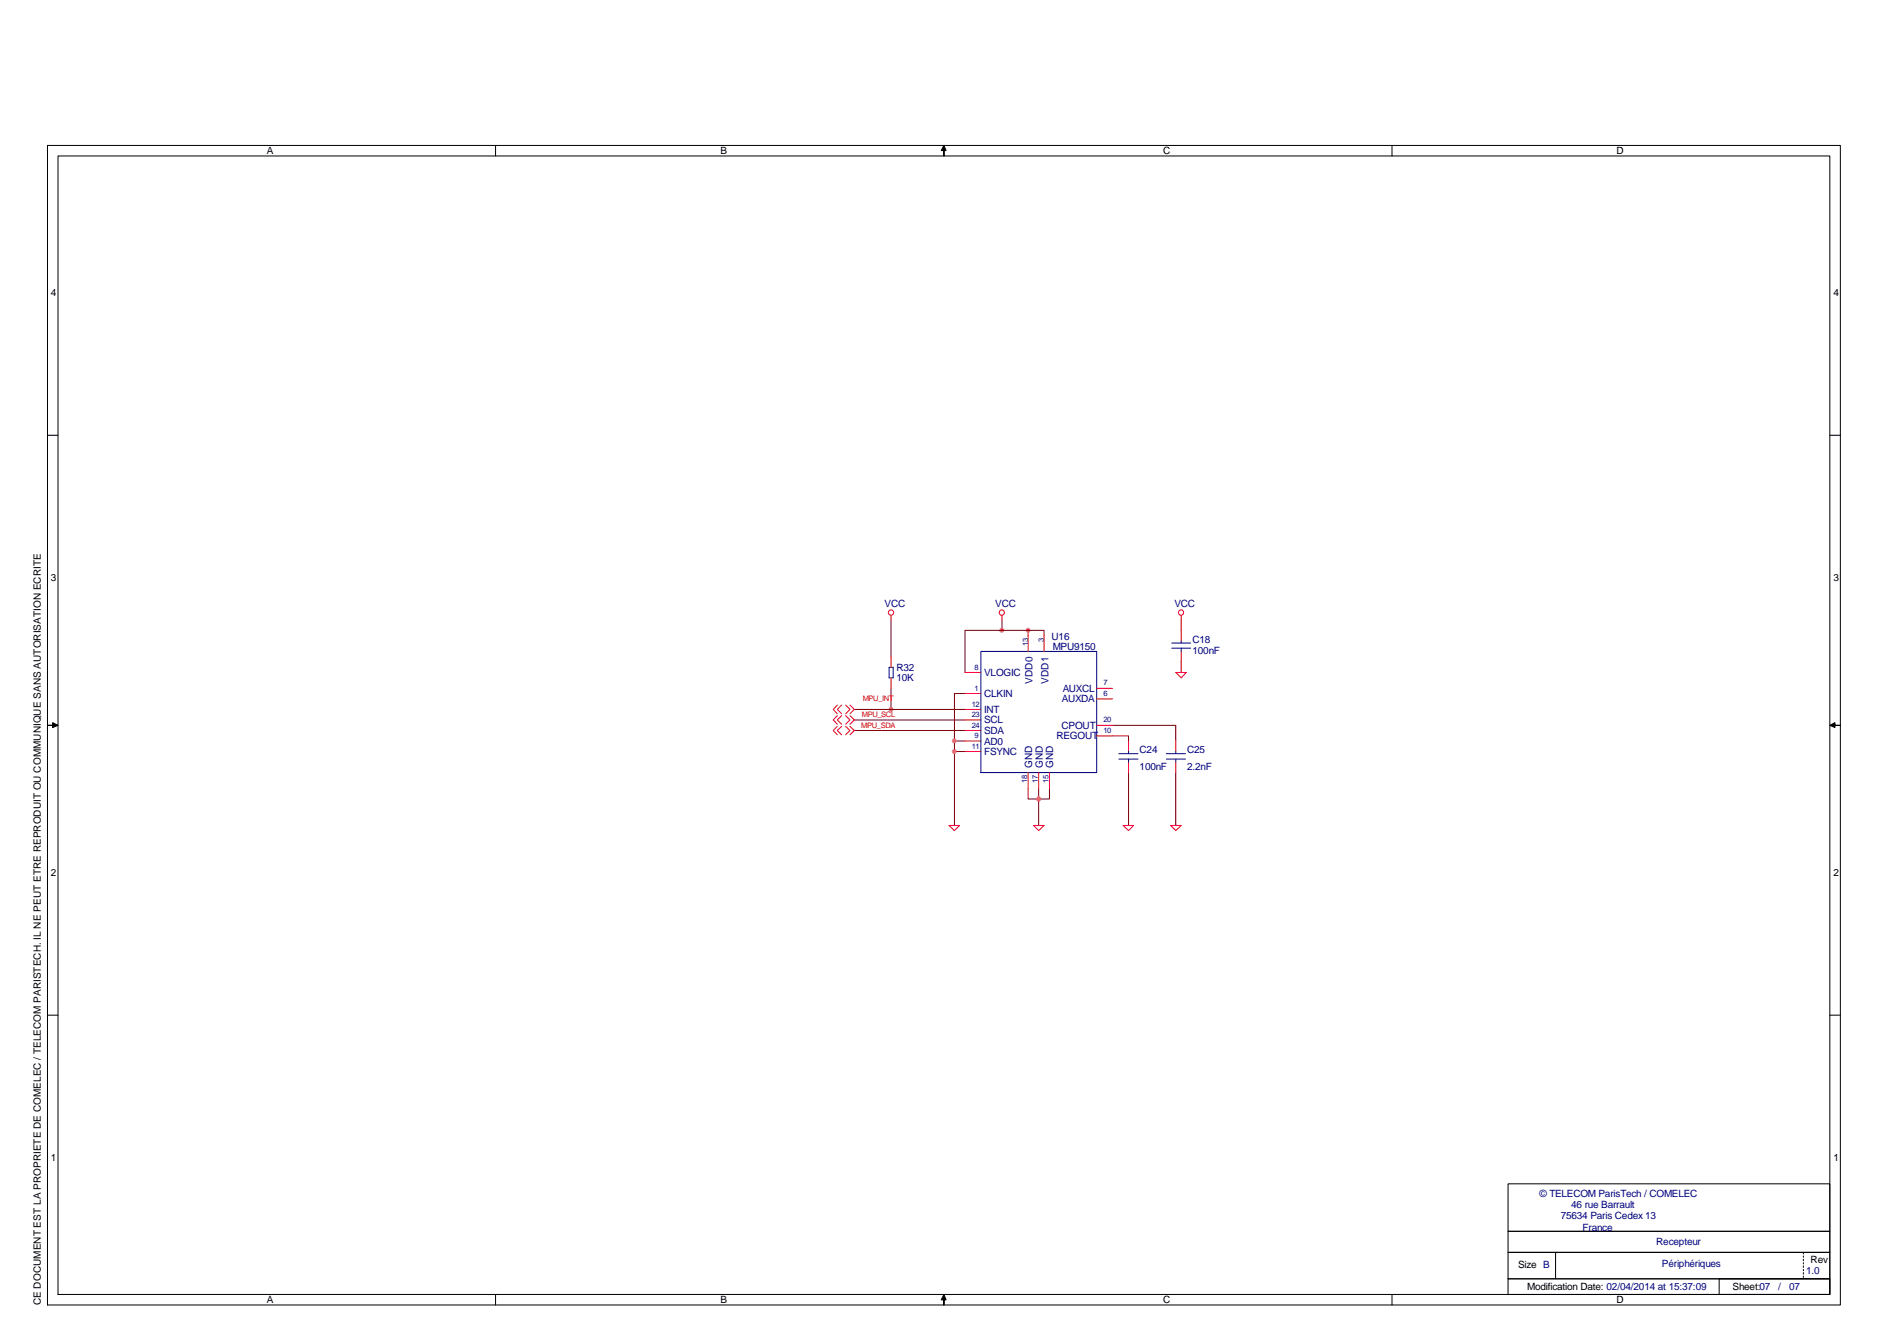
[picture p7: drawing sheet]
<svg xmlns="http://www.w3.org/2000/svg" width="297mm" height="210mm" viewBox="0 0 297 210" stroke-linecap="round" stroke-linejoin="round" font-family="sans-serif">
<path d="M139.7 97.2v5.8M185.2 97.2v1.7M139.7 108v3.3M185.2 103.8v1.7" fill="none" stroke="#800000" stroke-width=".16"/>
<circle cx="139.7" cy="111.3" r=".31" fill="#f0f"/>
<circle cx="139.7" cy="111.3" r=".31" fill="none" stroke="#f0f" stroke-width=".16"/>
<path d="M161.2 98.9v.8M174.5 115.4h2.5v.8M174.5 113.8h9.9v2.4M177 121.2v8.3M184.4 121.2v8.3" fill="none" stroke="#800000" stroke-width=".16"/>
<circle cx="161.2" cy="98.9" r=".31" fill="#f0f"/>
<circle cx="161.2" cy="98.9" r=".31" fill="none" stroke="#f0f" stroke-width=".16"/>
<path d="M157.1 97.2v1.7" fill="none" stroke="#800000" stroke-width=".16"/>
<circle cx="157.1" cy="98.9" r=".32" fill="#f0f"/>
<circle cx="157.1" cy="98.9" r=".32" fill="none" stroke="#f0f" stroke-width=".16"/>
<path d="M163.7 99.7v-.8h-12.4v6.6M149.7 117.9h1.6M151.3 108.8h-1.6v20.7" fill="none" stroke="#800000" stroke-width=".16"/>
<circle cx="149.7" cy="117.9" r=".31" fill="#f0f"/>
<circle cx="149.7" cy="117.9" r=".31" fill="none" stroke="#f0f" stroke-width=".16"/>
<path d="M149.7 116.2h1.6" fill="none" stroke="#800000" stroke-width=".16"/>
<circle cx="149.7" cy="116.2" r=".32" fill="#f0f"/>
<circle cx="149.7" cy="116.2" r=".32" fill="none" stroke="#f0f" stroke-width=".16"/>
<path d="M134 111.3h17.3M134 112.9h17.3M134 114.6h17.3M161.2 123.7v1.6h3.4v-1.6M162.9 123.7v1.6" fill="none" stroke="#800000" stroke-width=".16"/>
<circle cx="162.9" cy="125.3" r=".31" fill="#f0f"/>
<circle cx="162.9" cy="125.3" r=".31" fill="none" stroke="#f0f" stroke-width=".16"/>
<path d="M162.9 125.3v4.2" fill="none" stroke="#800000" stroke-width=".16"/>
<circle cx="162.9" cy="125.3" r=".31" fill="#f0f"/>
<circle cx="162.9" cy="125.3" r=".31" fill="none" stroke="#f0f" stroke-width=".16"/>
<g fill="none" stroke="#000" stroke-width=".16">
<path d="M7.4 22.8h281.2v181.9h-281.2zM9.1 24.5h277.9v178.6h-277.9zM77.7 22.8v1.7M148 22.8l.4 .8h-.4v.9v-.9h-.4zM218.3 22.8v1.7M7.4 68.3h1.7M287 68.3h1.6M7.4 113.8h.9v-.4l.8 .4-.8 .3v-.3zM287 113.8l.8-.4v.4h.8h-.8v.3zM7.4 159.3h1.7M287 159.3h1.6M236.5 185.7h50.5v7.5h-50.5z"/>
<path d="M236.5 193.2h50.5v3.3h-50.5zM236.5 196.5h50.5v4.1h-50.5zM244 196.5v4.1M282.8 196.5v.2M282.8 197v.2M282.8 197.5v.3M282.8 198.1v.2M282.8 198.6v.2M282.8 199.1v.2M282.8 199.6v.3M77.7 203.1v1.6M148 203.1l.4 .8h-.4v.8v-.8h-.4z"/>
<path d="M218.3 203.1v1.6M236.5 200.6h50.5v2.5h-50.5zM269.6 200.6h17.4v2.5h-17.4zM282.8 200.2v.2"/>
</g>
<g fill="#000">
<path d="M148 22.8l.4 .8h-.4v.9v-.9h-.4z" fill-rule="evenodd"/>
<path d="M7.4 113.8h.9v-.4l.8 .4-.8 .3v-.3z" fill-rule="evenodd"/>
<path d="M287 113.8l.8-.4v.4h.8h-.8v.3z" fill-rule="evenodd"/>
<path d="M148 203.1l.4 .8h-.4v.8v-.8h-.4z" fill-rule="evenodd"/>
</g>
<g fill="none" stroke="#f00" stroke-width=".16">
<path d="M139.7 96.6v.6M157.1 96.6v.6M161.2 99.7v2.5M163.7 99.7v2.5M185.2 96.6v.6M185.2 98.9v1.6M131.3 110.6l-.6 .7 .6 .7M131.3 112.3l-.6 .6 .6 .7M131.3 114l-.6 .6 .6 .7M132 110.6l-.7 .7 .7 .7M132 112.3l-.7 .6 .7 .7M132 114l-.7 .6 .7 .7"/>
<path d="M132.6 110.6l.7 .7-.7 .7M132.6 112.3l.7 .6-.7 .7M132.6 114l.7 .6-.7 .7M133.3 110.6l.7 .7-.7 .7M133.3 112.3l.7 .6-.7 .7M133.3 114l.7 .6-.7 .7M139.7 103v1.7M139.7 106.3v1.7M151.3 105.5h2.5M151.3 108.8h2.5M151.3 112.9h2.5M151.3 114.6h2.5"/>
<path d="M151.3 116.2h2.5M151.3 111.3h2.5M151.3 117.9h2.5M172 109.6h2.5M172 108h2.5M172 115.4h2.5M172 113.8h2.5M177 116.2v1.7M177 119.5v1.7M184.4 105.5h1.7l-.9 .8zM184.4 116.2v1.7M184.4 119.5v1.7"/>
<path d="M185.2 102.2v1.6M148.8 129.5h1.7l-.8 .8zM161.2 121.2v2.5M162.1 129.5h1.6l-.8 .8zM162.9 121.2v2.5M164.6 121.2v2.5M176.1 129.5h1.7l-.8 .8zM183.6 129.5h1.6l-.8 .8z"/>
<circle cx="139.7" cy="96.1" r=".42"/>
<circle cx="157.1" cy="96.1" r=".41"/>
<circle cx="185.2" cy="96.1" r=".41"/>
</g>
<g fill="none" stroke="#000080" stroke-width=".16">
<path d="M139.4 104.7h.7v1.6h-.7zM153.8 102.2h18.2v19h-18.2zM175.5 118.2h3M175.5 119.1h3M177 117.9v.3M177 119.1v.4M182.9 118.2h3M182.9 119.1h3M183.8 100.9h2.9M183.8 101.7h2.9M184.4 117.9v.3M184.4 119.1v.4"/>
<path d="M185.2 100.5v.4M185.2 101.7v.5"/>
</g>
<g font-size="1.6">
<text x="41.9" y="24.2">A</text>
<text x="113" y="24.2">B</text>
<text x="182.4" y="24.2">C</text>
<text x="253.5" y="24.2">D</text>
<text x="8" y="46.5">4</text>
<text x="287.6" y="46.5">4</text>
<text x="8" y="91.1">3</text>
<text x="287.6" y="91.1">3</text>
<text x="8" y="137.5">2</text>
<text x="287.6" y="137.5">2</text>
<text x="8" y="182.1">1</text>
<text x="287.6" y="182.1">1</text>
<text x="238.1" y="198.9">Size B</text>
<text x="239.5" y="202.4">Modification Date: 02/04/2014 at 15:37:09</text>
<text x="271.7" y="202.4">Sheet:07</text>
<text x="284" y="198.2">Rev</text>
<text x="6.4" y="204.8" transform="rotate(-90 6.4 204.8)">CE DOCUMENT EST LA PROPRIETE DE COMELEC / TELECOM PARISTECH. IL NE PEUT ETRE REPRODUIT OU COMMUNIQUE SANS AUTORISATION ECRITE</text>
<text x="41.9" y="204.4">A</text>
<text x="113" y="204.4">B</text>
<text x="182.4" y="204.4">C</text>
<text x="253.5" y="204.4">D</text>
</g>
<g font-size="1.6" fill="#000080">
<text x="138.7" y="95.2">VCC</text>
<text x="156.1" y="95.2">VCC</text>
<text x="184.2" y="95.2">VCC</text>
<text x="164.9" y="100.5">U16</text>
<text x="165.1" y="102">MPU9150</text>
<text x="187" y="100.8">C18</text>
<text x="140.6" y="106.8">10K</text>
<text x="140.6" y="105.2">R32</text>
<text x="154.3" y="106">VLOGIC</text>
<text x="161.9" y="107.3" transform="rotate(-90 161.9 107.3)">VDD0</text>
<text x="164.4" y="107.3" transform="rotate(-90 164.4 107.3)">VDD1</text>
<text x="187" y="102.6">100nF</text>
<text x="154.3" y="113.5">SCL</text>
<text x="154.3" y="111.8">INT</text>
<text x="154.3" y="109.3">CLKIN</text>
<text x="166.5" y="110.2">AUXDA</text>
<text x="166.7" y="108.5">AUXCL</text>
<text x="154.3" y="118.4">FSYNC</text>
<text x="154.3" y="115.1">SDA</text>
<text x="154.3" y="116.8">AD0</text>
<text x="165.7" y="116">REGOUT</text>
<text x="166.5" y="114.3">CPOUT</text>
<text x="178.7" y="118.2">C24</text>
<text x="186.2" y="118.2">C25</text>
<text x="161.9" y="120.5" transform="rotate(-90 161.9 120.5)">GND</text>
<text x="163.5" y="120.5" transform="rotate(-90 163.5 120.5)">GND</text>
<text x="165.2" y="120.5" transform="rotate(-90 165.2 120.5)">GND</text>
<text x="178.7" y="120.8">100nF</text>
<text x="186.2" y="120.8">2.2nF</text>
<text x="241.4" y="187.7">© TELECOM ParisTech / COMELEC</text>
<text x="244.8" y="191.3">75634 Paris Cedex 13</text>
<text x="246.4" y="189.5">46 rue Barrault</text>
<text x="248.2" y="193">France</text>
<text x="259.8" y="195.3">Recepteur</text>
<text x="260.6" y="198.7">Périphériques</text>
<text x="278.9" y="202.4">/</text>
<text x="280.6" y="202.4">07</text>
<text x="283.2" y="199.9">1.0</text>
</g>
<g font-size="1.2" fill="#000080">
<text x="161.2" y="101.3" transform="rotate(-90 161.2 101.3)">13</text>
<text x="163.7" y="100.7" transform="rotate(-90 163.7 100.7)">3</text>
<text x="152.8" y="105.1">8</text>
<text x="173.1" y="107.5">7</text>
<text x="152.4" y="112.5">23</text>
<text x="152.4" y="110.9">12</text>
<text x="152.8" y="108.4">1</text>
<text x="173.1" y="113.3">20</text>
<text x="173.1" y="109.2">6</text>
<text x="152.4" y="114.2">24</text>
<text x="152.4" y="117.5">11</text>
<text x="152.8" y="115.8">9</text>
<text x="173.1" y="115">10</text>
<text x="161.1" y="122.8" transform="rotate(-90 161.1 122.8)">18</text>
<text x="162.8" y="122.8" transform="rotate(-90 162.8 122.8)">17</text>
<text x="164.4" y="122.8" transform="rotate(-90 164.4 122.8)">15</text>
</g>
<g font-size="1.2" fill="#f00">
<text x="135.2" y="112.5">MPU_SCL</text>
<text x="135.3" y="110">MPU_INT</text>
<text x="135.1" y="114.1">MPU_SDA</text>
</g>
</svg>
